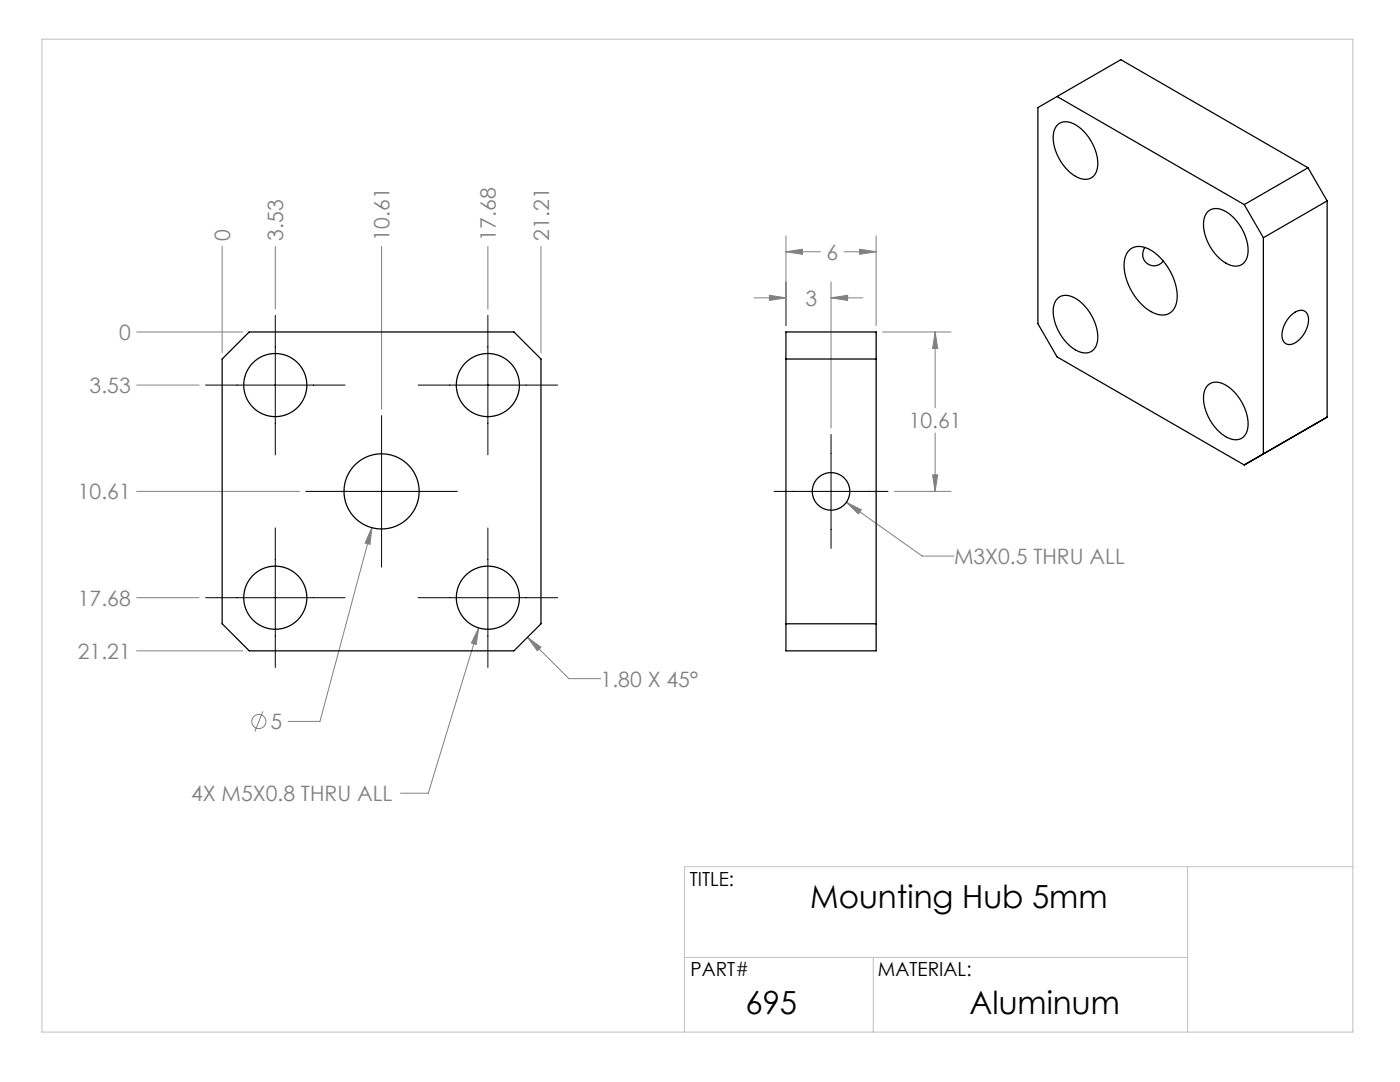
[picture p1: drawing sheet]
<svg xmlns="http://www.w3.org/2000/svg" width="279mm" height="216mm" viewBox="0 0 279 216" stroke-linecap="round" stroke-linejoin="round" font-family="sans-serif">
<g fill="none" stroke="#808080" stroke-width=".2">
<path d="M44.3 49.2v21.2M54.9 49.2v12.4M76.2 49.2v32.5M97.4 49.2v12.4M108 49.2v21.2M150.5 59.4h6.4M153.6 58.9l3.3 .5-3.3 .5zM156.9 50.2l3.3-.5v1zM156.9 47.1v17.9M156.9 50.2h6.9M165.9 59.4l3.3-.5v1zM165.9 56.3v29.1"/>
<path d="M165.9 59.4h6.3M168.4 50.2h6.5M171.6 49.7l3.3 .5-3.3 .5zM174.9 47.1v17.9M27.3 66.2h21.2M27.3 76.8h12.4M176.1 66.2h13.7M186.6 66.2l.5 3.3h-1zM186.6 66.2v15.2M27.3 98.1h32.5M178.5 98.1h11.3M186.1 94.7h1l-.5 3.4z"/>
<path d="M186.6 86.4v11.7M27.3 119.3h12.4M74.2 105.3l-.4 3.3-.9-.2zM74.2 105.3l-10.3 38.6h-6.4M168.9 100.2l3 1.5-.6 .8zM168.9 100.2l15.1 10.8h6.4M27.3 129.9h21.2M95.5 125.3l-.5 3.3-.9-.3zM95.5 125.3l-10 33h-5.6M105.3 127.2l2.7 1.9-.8 .8zM105.3 127.2l8.2 8.2h6.4M52.5 142l-1.6 4"/>
<circle cx="51.7" cy="144" r="1.41"/>
</g>
<path d="M41 76.8h27.9M54.9 62.9v27.9M83.4 76.8h27.9M97.4 62.9v27.9M61 98.1h30.3M76.2 82.9v30.3M154.5 98.1h22.7M165.9 86.7v22.7M41 119.3h27.9M54.9 105.3v27.9M83.4 119.3h27.9M97.4 105.3v27.9" fill="none" stroke="#000" stroke-width=".2"/>
<path d="M8.4 7.8h261.6v198.1h-261.6zM237 172.9v33M270 172.9h-133.4v33M136.6 191h100.4M174.3 191v14.9" fill="none" stroke="#c0c0c0" stroke-width=".2"/>
<path d="M74.2 105.3l-1.3 3.1 .9 .2zM95.5 125.3l-1.4 3 .9 .3zM105.3 127.2l2.7 1.9-.8 .8zM156.9 50.2l3.3-.5v1zM171.6 49.7l3.3 .5-3.3 .5zM186.6 66.2l.5 3.3h-1zM186.1 94.7h1l-.5 3.4zM153.6 58.9l3.3 .5-3.3 .5zM165.9 59.4l3.3-.5v1zM168.9 100.2l2.4 2.3 .6-.8z" fill="#808080"/>
<g fill="none" stroke="#000" stroke-width=".25">
<path d="M211 19.3l-3.9 2.2v43.1l3.9 6.6 37.3 21.6M211 19.3l37.3 21.5M211 19.3l12.7-7.4 37.3 21.6M211.1 24.9a3.1 3.1 0 0 1 4 .3 9.4 9.4 0 0 1 3.8 8.6 2.5 2.5 0 0 1-3.8 1.6 9.3 9.3 0 0 1-4.8-9.1l.3-.8zM261 33.5l-12.7 7.3M261 33.5l3.9 6.6M211.1 59.5a3.1 3.1 0 0 1 4 .3 9.4 9.4 0 0 1 3.8 8.7 2.5 2.5 0 0 1-3.8 1.6 9.3 9.3 0 0 1-4.8-9.2l.3-.8zM225.4 49.9a3.4 3.4 0 0 1 4.2 0 11.4 11.4 0 0 1 5.2 10.3 3 3 0 0 1-4.7 2.2 11.2 11.2 0 0 1-5.7-10.5l.3-.9zM228.4 49.4a2.29 2.29 0 0 0 .5 3.2 2.29 2.29 0 0 0 3.2-.5M241.1 42.2a3.1 3.1 0 0 1 4 .3 9.4 9.4 0 0 1 3.8 8.6 2.5 2.5 0 0 1-3.8 1.6 9.3 9.3 0 0 1-4.8-9.1l.3-.8zM248.3 40.8l3.8 6.6M252.1 47.4v43.2l-3.8 2.2"/>
<path d="M264.9 40.1l-12.8 7.3M264.9 40.1v43.1M44.3 71.6l5.4-5.4h52.9l5.4 5.4v52.9l-5.4 5.4h-52.9l-5.4-5.4zM156.9 66.2h18v63.7h-18zM156.9 71.6h18M241.1 76.8a3.1 3.1 0 0 1 4 .3 9.4 9.4 0 0 1 3.8 8.7 2.5 2.5 0 0 1-3.8 1.6 9.3 9.3 0 0 1-4.8-9.2l.3-.8zM257.5 63.1a2.32 2.32 0 0 1 3.1-.8 3.5 3.5 0 0 1-.2 4.1 3.7 3.7 0 0 1-3.5 2.3 2.32 2.32 0 0 1-.9-3.1l.6-1.4zM264.9 83.2l-3.9 2.2M264.9 83.2l-16.6 9.6M156.9 124.5h18"/>
<circle cx="54.9" cy="76.8" r="6.3"/>
<circle cx="97.4" cy="76.8" r="6.3"/>
<circle cx="76.2" cy="98.1" r="7.5"/>
<circle cx="165.9" cy="98.1" r="3.8"/>
<circle cx="54.9" cy="119.3" r="6.3"/>
<circle cx="97.4" cy="119.3" r="6.3"/>
</g>
<g font-size="6.3">
<text x="161.7" y="181.3">Mounting Hub 5mm</text>
<text x="148.8" y="202.3">695</text>
<text x="193.5" y="202.3">Aluminum</text>
</g>
<g font-size="4.2" fill="#808080">
<text x="45.9" y="48" transform="rotate(-90 45.9 48)">0</text>
<text x="56.5" y="48" transform="rotate(-90 56.5 48)">3.53</text>
<text x="77.8" y="48" transform="rotate(-90 77.8 48)">10.61</text>
<text x="99" y="48" transform="rotate(-90 99 48)">17.68</text>
<text x="109.6" y="48" transform="rotate(-90 109.6 48)">21.21</text>
<text x="164.9" y="51.8">6</text>
<text x="160.8" y="61">3</text>
<text x="23.8" y="67.8">0</text>
<text x="17.9" y="78.4">3.53</text>
<text x="181.4" y="85.5">10.61</text>
<text x="15.5" y="99.7">10.61</text>
<text x="190.4" y="112.6">M3X0.5 THRU ALL</text>
<text x="15.5" y="120.9">17.68</text>
<text x="15.5" y="131.5">21.21</text>
<text x="119.9" y="137">1.80 X 45°</text>
<text x="54" y="145.5">5</text>
<text x="38.1" y="159.9">4X M5X0.8 THRU ALL</text>
</g>
<g font-size="3.9">
<text x="137.7" y="176.8">TITLE:</text>
<text x="137.8" y="194.8">PART#</text>
<text x="175.2" y="194.8">MATERIAL:</text>
</g>
</svg>
